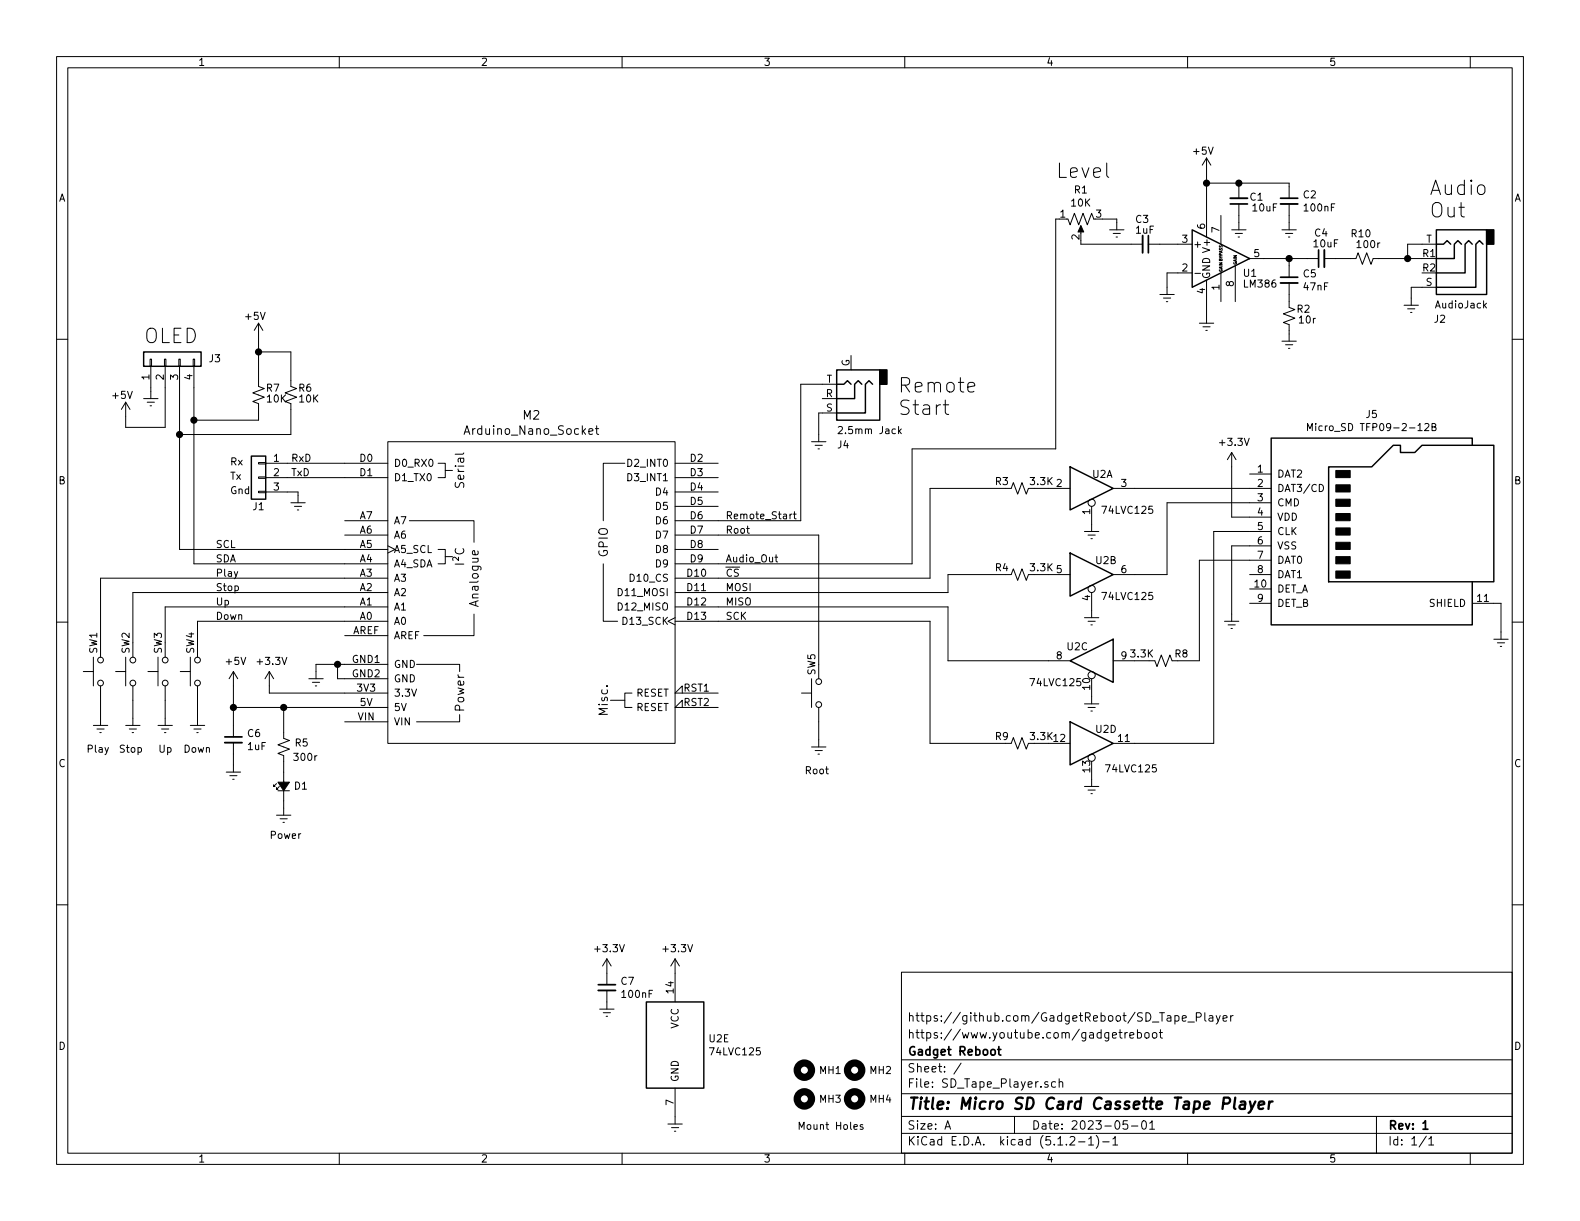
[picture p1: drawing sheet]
EESchema Schematic File Version 4
LIBS:SD_Tape_Player-cache
EELAYER 29 0
EELAYER END
$Descr A 11000 8500
encoding utf-8
Sheet 1 1
Title "Micro SD Card Cassette Tape Player"
Date "2023-05-01"
Rev "1"
Comp "Gadget Reboot"
Comment1 "https://www.youtube.com/gadgetreboot"
Comment2 "https://github.com/GadgetReboot/SD_Tape_Player"
Comment3 ""
Comment4 ""
$EndDescr
$Comp
L arduino:Arduino_Nano_Socket M2
U 1 1
P 3700 4125
F 0 "M2" H 3700 5362 60  0000 C CNN
F 1 "Arduino_Nano_Socket" H 3700 5256 60  0000 C CNN
F 2 "Arduino:Arduino_Nano_Socket" H 5500 7875 60  0001 C CNN
F 3 "https://store.arduino.cc/arduino-nano" H 5500 7875 60  0001 C CNN
	1    3700 4125
	1    0    0    -1  
$EndComp
$Comp
L power:GNDREF #PWR0101
U 1 1
P 2200 4675
F 0 "#PWR0101" H 2200 4425 50  0001 C CNN
F 1 "GNDREF" H 2205 4502 50  0001 C CNN
F 2 "" H 2200 4675 50  0001 C CNN
F 3 "" H 2200 4675 50  0001 C CNN
	1    2200 4675
	1    0    0    -1  
$EndComp
Wire Wire Line
	2200 4675 2200 4625
Wire Wire Line
	2200 4625 2350 4625
Wire Wire Line
	2400 4725 2350 4725
Wire Wire Line
	2350 4725 2350 4625
Connection ~ 2350 4625
Wire Wire Line
	2350 4625 2400 4625
$Comp
L power:GNDREF #PWR0103
U 1 1
P 1625 5325
F 0 "#PWR0103" H 1625 5075 50  0001 C CNN
F 1 "GNDREF" H 1630 5152 50  0001 C CNN
F 2 "" H 1625 5325 50  0001 C CNN
F 3 "" H 1625 5325 50  0001 C CNN
	1    1625 5325
	1    0    0    -1  
$EndComp
Wire Wire Line
	1625 4925 1625 5050
Wire Wire Line
	1625 5250 1625 5325
$Comp
L Connector_Generic:Conn_01x03 J1
U 1 1
P 1800 3325
F 0 "J1" H 1800 3125 50  0000 C CNN
F 1 "UART" H 1880 3276 50  0001 L CNN
F 2 "Connector_PinHeader_2.54mm:PinHeader_1x03_P2.54mm_Vertical" H 1800 3325 50  0001 C CNN
F 3 "~" H 1800 3325 50  0001 C CNN
	1    1800 3325
	-1   0    0    -1  
$EndComp
Text Label 5050 4025 0    50   ~ 0
~CS
Text Label 5050 4125 0    50   ~ 0
MOSI
Text Label 5050 4225 0    50   ~ 0
MISO
Text Label 5050 4325 0    50   ~ 0
SCK
$Comp
L power:+5V #PWR08
U 1 1
P 1625 4775
F 0 "#PWR08" H 1625 4625 50  0001 C CNN
F 1 "+5V" H 1640 4948 50  0000 C CNN
F 2 "" H 1625 4775 50  0001 C CNN
F 3 "" H 1625 4775 50  0001 C CNN
	1    1625 4775
	1    0    0    -1  
$EndComp
Wire Wire Line
	2400 4925 1975 4925
Wire Wire Line
	1625 4925 1625 4775
$Comp
L power:GNDREF #PWR09
U 1 1
P 5700 3025
F 0 "#PWR09" H 5700 2775 50  0001 C CNN
F 1 "GNDREF" H 5705 2852 50  0001 C CNN
F 2 "" H 5700 3025 50  0001 C CNN
F 3 "" H 5700 3025 50  0001 C CNN
	1    5700 3025
	1    0    0    -1  
$EndComp
$Comp
L Connector:AudioJack4 J2
U 1 1
P 10100 1900
F 0 "J2" H 10175 2225 50  0000 C CNN
F 1 "AudioJack" H 10025 2125 50  0000 C CNN
F 2 "footprints:Jack_3.5mm_PJ320A_Horizontal" H 10100 1900 50  0001 C CNN
F 3 "~" H 10100 1900 50  0001 C CNN
	1    10100 1900
	-1   0    0    1   
$EndComp
Wire Wire Line
	9900 1800 9800 1800
Wire Wire Line
	9800 1800 9800 1700
Wire Wire Line
	9800 1700 9900 1700
$Comp
L power:GNDREF #PWR06
U 1 1
P 9825 2075
F 0 "#PWR06" H 9825 1825 50  0001 C CNN
F 1 "GNDREF" H 9830 1902 50  0001 C CNN
F 2 "" H 9825 2075 50  0001 C CNN
F 3 "" H 9825 2075 50  0001 C CNN
	1    9825 2075
	1    0    0    -1  
$EndComp
Wire Wire Line
	9825 2075 9825 2000
Wire Wire Line
	9825 2000 9900 2000
Connection ~ 1625 4925
$Comp
L power:GNDREF #PWR02
U 1 1
P 2075 3450
F 0 "#PWR02" H 2075 3200 50  0001 C CNN
F 1 "GNDREF" H 2080 3277 50  0001 C CNN
F 2 "" H 2075 3450 50  0001 C CNN
F 3 "" H 2075 3450 50  0001 C CNN
	1    2075 3450
	1    0    0    -1  
$EndComp
Wire Wire Line
	2000 3425 2075 3425
Wire Wire Line
	2075 3425 2075 3450
Wire Wire Line
	2000 3325 2400 3325
Wire Wire Line
	2000 3225 2400 3225
Text Notes 1600 3250 0    50   ~ 0
Rx
Text Notes 1600 3350 0    50   ~ 0
Tx
Text Notes 1600 3450 0    50   ~ 0
Gnd
Text Label 2025 3225 0    50   ~ 0
RxD
Text Label 2025 3325 0    50   ~ 0
TxD
Text Label 1500 3825 0    50   ~ 0
SCL
Text Label 1500 3925 0    50   ~ 0
SDA
$Comp
L Device:LED_Small_ALT D1
U 1 1
P 1975 5475
F 0 "D1" V 1975 5407 50  0000 R CNN
F 1 "LED_Small_ALT" V 1930 5407 50  0001 R CNN
F 2 "LED_THT:LED_D5.0mm" V 1975 5475 50  0001 C CNN
F 3 "~" V 1975 5475 50  0001 C CNN
	1    1975 5475
	0    -1   -1   0   
$EndComp
$Comp
L power:GNDREF #PWR0102
U 1 1
P 1975 5625
F 0 "#PWR0102" H 1975 5375 50  0001 C CNN
F 1 "GNDREF" H 1980 5452 50  0001 C CNN
F 2 "" H 1975 5625 50  0001 C CNN
F 3 "" H 1975 5625 50  0001 C CNN
	1    1975 5625
	1    0    0    -1  
$EndComp
$Comp
L Device:R_Small_US R5
U 1 1
P 1975 5200
F 0 "R5" H 1850 5175 50  0000 C CNN
F 1 "300r" H 1825 5275 50  0000 C CNN
F 2 "Resistor_SMD:R_0805_2012Metric_Pad1.15x1.40mm_HandSolder" H 1975 5200 50  0001 C CNN
F 3 "~" H 1975 5200 50  0001 C CNN
	1    1975 5200
	-1   0    0    1   
$EndComp
Wire Wire Line
	1975 5625 1975 5575
Text Notes 1875 5850 0    50   ~ 0
Power
$Comp
L Mechanical:MountingHole MH1
U 1 1
P 5600 7450
F 0 "MH1" H 5700 7450 50  0000 L CNN
F 1 "MountingHole" H 5700 7405 50  0001 L CNN
F 2 "MountingHole:MountingHole_3.2mm_M3" H 5600 7450 50  0001 C CNN
F 3 "~" H 5600 7450 50  0001 C CNN
	1    5600 7450
	1    0    0    -1  
$EndComp
$Comp
L Mechanical:MountingHole MH3
U 1 1
P 5600 7650
F 0 "MH3" H 5700 7650 50  0000 L CNN
F 1 "MountingHole" H 5700 7605 50  0001 L CNN
F 2 "MountingHole:MountingHole_3.2mm_M3" H 5600 7650 50  0001 C CNN
F 3 "~" H 5600 7650 50  0001 C CNN
	1    5600 7650
	1    0    0    -1  
$EndComp
$Comp
L Mechanical:MountingHole MH2
U 1 1
P 5950 7450
F 0 "MH2" H 6050 7450 50  0000 L CNN
F 1 "MountingHole" H 6050 7405 50  0001 L CNN
F 2 "MountingHole:MountingHole_3.2mm_M3" H 5950 7450 50  0001 C CNN
F 3 "~" H 5950 7450 50  0001 C CNN
	1    5950 7450
	1    0    0    -1  
$EndComp
$Comp
L Mechanical:MountingHole MH4
U 1 1
P 5950 7650
F 0 "MH4" H 6050 7650 50  0000 L CNN
F 1 "MountingHole" H 6050 7605 50  0001 L CNN
F 2 "MountingHole:MountingHole_3.2mm_M3" H 5950 7650 50  0001 C CNN
F 3 "~" H 5950 7650 50  0001 C CNN
	1    5950 7650
	1    0    0    -1  
$EndComp
Text Notes 5550 7875 0    50   ~ 0
Mount Holes
$Comp
L Device:R_Small_US R6
U 1 1
P 2025 2750
F 0 "R6" H 2125 2800 50  0000 C CNN
F 1 "10K" H 2150 2725 50  0000 C CNN
F 2 "Resistor_SMD:R_0805_2012Metric_Pad1.15x1.40mm_HandSolder" H 2025 2750 50  0001 C CNN
F 3 "~" H 2025 2750 50  0001 C CNN
	1    2025 2750
	1    0    0    -1  
$EndComp
$Comp
L Device:R_Small_US R7
U 1 1
P 1800 2750
F 0 "R7" H 1900 2800 50  0000 C CNN
F 1 "10K" H 1925 2725 50  0000 C CNN
F 2 "Resistor_SMD:R_0805_2012Metric_Pad1.15x1.40mm_HandSolder" H 1800 2750 50  0001 C CNN
F 3 "~" H 1800 2750 50  0001 C CNN
	1    1800 2750
	1    0    0    -1  
$EndComp
Wire Wire Line
	2025 2450 2025 2650
Wire Wire Line
	2025 2450 1800 2450
Wire Wire Line
	1800 2450 1800 2650
$Comp
L Connector:AudioJack3_Ground J4
U 1 1
P 5925 2775
F 0 "J4" H 6025 3100 50  0000 R CNN
F 1 "2.5mm Jack" H 6025 3000 50  0000 R CNN
F 2 "footprints:Jack_2.5mm_PJ210B" H 5925 2775 50  0001 C CNN
F 3 "~" H 5925 2775 50  0001 C CNN
	1    5925 2775
	-1   0    0    1   
$EndComp
Wire Wire Line
	5725 2875 5700 2875
Wire Wire Line
	5700 2875 5700 3025
$Comp
L Connector:Micro_SD_Card_Det J5
U 1 1
P 9600 3700
F 0 "J5" H 9550 4517 50  0000 C CNN
F 1 "Micro_SD TFP09-2-12B" H 9550 4426 50  0000 C CNN
F 2 "footprints:TFP09212B" H 11650 4400 50  0001 C CNN
F 3 "https://www.hirose.com/product/en/download_file/key_name/DM3/category/Catalog/doc_file_id/49662/?file_category_id=4&item_id=195&is_series=1" H 9600 3800 50  0001 C CNN
	1    9600 3700
	1    0    0    -1  
$EndComp
$Comp
L 74xx:74LVC125 U2
U 1 1
P 7600 3400
F 0 "U2" H 7675 3500 50  0000 C CNN
F 1 "74LVC125" H 7850 3250 50  0000 C CNN
F 2 "Package_SO:SOIC-14_3.9x8.7mm_P1.27mm" H 7600 3400 50  0001 C CNN
F 3 "http://www.ti.com/lit/gpn/sn74LVC125" H 7600 3400 50  0001 C CNN
	1    7600 3400
	1    0    0    -1  
$EndComp
$Comp
L 74xx:74LVC125 U2
U 2 1
P 7600 4000
F 0 "U2" H 7700 4100 50  0000 C CNN
F 1 "74LVC125" H 7850 3850 50  0000 C CNN
F 2 "Package_SO:SOIC-14_3.9x8.7mm_P1.27mm" H 7600 4000 50  0001 C CNN
F 3 "http://www.ti.com/lit/gpn/sn74LVC125" H 7600 4000 50  0001 C CNN
	2    7600 4000
	1    0    0    -1  
$EndComp
$Comp
L 74xx:74LVC125 U2
U 3 1
P 7600 4600
F 0 "U2" H 7700 4700 50  0000 C CNN
F 1 "74LVC125" H 7850 4450 50  0000 C CNN
F 2 "Package_SO:SOIC-14_3.9x8.7mm_P1.27mm" H 7600 4600 50  0001 C CNN
F 3 "http://www.ti.com/lit/gpn/sn74LVC125" H 7600 4600 50  0001 C CNN
	3    7600 4600
	-1   0    0    -1  
$EndComp
$Comp
L 74xx:74LVC125 U2
U 4 1
P 7600 5175
F 0 "U2" H 7700 5275 50  0000 C CNN
F 1 "74LVC125" H 7875 5000 50  0000 C CNN
F 2 "Package_SO:SOIC-14_3.9x8.7mm_P1.27mm" H 7600 5175 50  0001 C CNN
F 3 "http://www.ti.com/lit/gpn/sn74LVC125" H 7600 5175 50  0001 C CNN
	4    7600 5175
	1    0    0    -1  
$EndComp
$Comp
L 74xx:74LVC125 U2
U 5 1
P 4700 7275
F 0 "U2" H 4930 7321 50  0000 L CNN
F 1 "74LVC125" H 4930 7230 50  0000 L CNN
F 2 "Package_SO:SOIC-14_3.9x8.7mm_P1.27mm" H 4700 7275 50  0001 C CNN
F 3 "http://www.ti.com/lit/gpn/sn74LVC125" H 4700 7275 50  0001 C CNN
	5    4700 7275
	1    0    0    -1  
$EndComp
$Comp
L Amplifier_Audio:LM386 U1
U 1 1
P 8500 1800
F 0 "U1" H 8650 1700 50  0000 L CNN
F 1 "LM386" H 8650 1625 50  0000 L CNN
F 2 "Package_SO:SOIC-8_3.9x4.9mm_P1.27mm" H 8600 1900 50  0001 C CNN
F 3 "http://www.ti.com/lit/ds/symlink/lm386.pdf" H 8700 2000 50  0001 C CNN
	1    8500 1800
	1    0    0    -1  
$EndComp
$Comp
L power:GNDREF #PWR016
U 1 1
P 7600 3650
F 0 "#PWR016" H 7600 3400 50  0001 C CNN
F 1 "GNDREF" H 7605 3477 50  0001 C CNN
F 2 "" H 7600 3650 50  0001 C CNN
F 3 "" H 7600 3650 50  0001 C CNN
	1    7600 3650
	1    0    0    -1  
$EndComp
$Comp
L power:GNDREF #PWR017
U 1 1
P 7600 4250
F 0 "#PWR017" H 7600 4000 50  0001 C CNN
F 1 "GNDREF" H 7605 4077 50  0001 C CNN
F 2 "" H 7600 4250 50  0001 C CNN
F 3 "" H 7600 4250 50  0001 C CNN
	1    7600 4250
	1    0    0    -1  
$EndComp
$Comp
L power:GNDREF #PWR026
U 1 1
P 7600 5425
F 0 "#PWR026" H 7600 5175 50  0001 C CNN
F 1 "GNDREF" H 7605 5252 50  0001 C CNN
F 2 "" H 7600 5425 50  0001 C CNN
F 3 "" H 7600 5425 50  0001 C CNN
	1    7600 5425
	1    0    0    -1  
$EndComp
$Comp
L power:GNDREF #PWR020
U 1 1
P 7600 4850
F 0 "#PWR020" H 7600 4600 50  0001 C CNN
F 1 "GNDREF" H 7605 4677 50  0001 C CNN
F 2 "" H 7600 4850 50  0001 C CNN
F 3 "" H 7600 4850 50  0001 C CNN
	1    7600 4850
	-1   0    0    -1  
$EndComp
$Comp
L power:+3.3V #PWR019
U 1 1
P 1875 4775
F 0 "#PWR019" H 1875 4625 50  0001 C CNN
F 1 "+3.3V" H 1890 4948 50  0000 C CNN
F 2 "" H 1875 4775 50  0001 C CNN
F 3 "" H 1875 4775 50  0001 C CNN
	1    1875 4775
	1    0    0    -1  
$EndComp
$Comp
L power:+3.3V #PWR028
U 1 1
P 4700 6775
F 0 "#PWR028" H 4700 6625 50  0001 C CNN
F 1 "+3.3V" H 4715 6948 50  0000 C CNN
F 2 "" H 4700 6775 50  0001 C CNN
F 3 "" H 4700 6775 50  0001 C CNN
	1    4700 6775
	1    0    0    -1  
$EndComp
$Comp
L power:GNDREF #PWR030
U 1 1
P 4700 7775
F 0 "#PWR030" H 4700 7525 50  0001 C CNN
F 1 "GNDREF" H 4705 7602 50  0001 C CNN
F 2 "" H 4700 7775 50  0001 C CNN
F 3 "" H 4700 7775 50  0001 C CNN
	1    4700 7775
	1    0    0    -1  
$EndComp
$Comp
L Device:C_Small C7
U 1 1
P 4225 6875
F 0 "C7" H 4317 6921 50  0000 L CNN
F 1 "100nF" H 4317 6830 50  0000 L CNN
F 2 "Capacitor_SMD:C_0805_2012Metric_Pad1.15x1.40mm_HandSolder" H 4225 6875 50  0001 C CNN
F 3 "~" H 4225 6875 50  0001 C CNN
	1    4225 6875
	1    0    0    -1  
$EndComp
$Comp
L power:+3.3V #PWR027
U 1 1
P 4225 6775
F 0 "#PWR027" H 4225 6625 50  0001 C CNN
F 1 "+3.3V" H 4240 6948 50  0000 C CNN
F 2 "" H 4225 6775 50  0001 C CNN
F 3 "" H 4225 6775 50  0001 C CNN
	1    4225 6775
	1    0    0    -1  
$EndComp
$Comp
L power:GNDREF #PWR029
U 1 1
P 4225 6975
F 0 "#PWR029" H 4225 6725 50  0001 C CNN
F 1 "GNDREF" H 4230 6802 50  0001 C CNN
F 2 "" H 4225 6975 50  0001 C CNN
F 3 "" H 4225 6975 50  0001 C CNN
	1    4225 6975
	1    0    0    -1  
$EndComp
$Comp
L Device:C_Small C6
U 1 1
P 1625 5150
F 0 "C6" H 1717 5196 50  0000 L CNN
F 1 "1uF" H 1717 5105 50  0000 L CNN
F 2 "Capacitor_SMD:C_0805_2012Metric_Pad1.15x1.40mm_HandSolder" H 1625 5150 50  0001 C CNN
F 3 "~" H 1625 5150 50  0001 C CNN
	1    1625 5150
	1    0    0    -1  
$EndComp
$Comp
L Device:R_Small_US R3
U 1 1
P 7100 3400
F 0 "R3" V 7050 3275 50  0000 C CNN
F 1 "3.3K" V 7050 3550 50  0000 C CNN
F 2 "Resistor_SMD:R_0805_2012Metric_Pad1.15x1.40mm_HandSolder" H 7100 3400 50  0001 C CNN
F 3 "~" H 7100 3400 50  0001 C CNN
	1    7100 3400
	0    1    1    0   
$EndComp
$Comp
L Device:R_Small_US R4
U 1 1
P 7100 4000
F 0 "R4" V 7050 3875 50  0000 C CNN
F 1 "3.3K" V 7050 4150 50  0000 C CNN
F 2 "Resistor_SMD:R_0805_2012Metric_Pad1.15x1.40mm_HandSolder" H 7100 4000 50  0001 C CNN
F 3 "~" H 7100 4000 50  0001 C CNN
	1    7100 4000
	0    1    1    0   
$EndComp
$Comp
L Device:R_Small_US R8
U 1 1
P 8100 4600
F 0 "R8" V 8050 4475 50  0000 C CNN
F 1 "3.3K" V 8050 4750 50  0000 C CNN
F 2 "Resistor_SMD:R_0805_2012Metric_Pad1.15x1.40mm_HandSolder" H 8100 4600 50  0001 C CNN
F 3 "~" H 8100 4600 50  0001 C CNN
	1    8100 4600
	0    -1   1    0   
$EndComp
$Comp
L Device:R_Small_US R9
U 1 1
P 7100 5175
F 0 "R9" V 7050 5050 50  0000 C CNN
F 1 "3.3K" V 7050 5325 50  0000 C CNN
F 2 "Resistor_SMD:R_0805_2012Metric_Pad1.15x1.40mm_HandSolder" H 7100 5175 50  0001 C CNN
F 3 "~" H 7100 5175 50  0001 C CNN
	1    7100 5175
	0    1    1    0   
$EndComp
Wire Wire Line
	7200 3400 7300 3400
Wire Wire Line
	7200 4000 7300 4000
Wire Wire Line
	8000 4600 7900 4600
Wire Wire Line
	7200 5175 7300 5175
Wire Wire Line
	8700 3400 7900 3400
Wire Wire Line
	6475 4025 6475 3400
Wire Wire Line
	6475 3400 7000 3400
Wire Wire Line
	5000 4025 6475 4025
Wire Wire Line
	6600 4125 6600 4000
Wire Wire Line
	6600 4000 7000 4000
Wire Wire Line
	6600 4225 6600 4600
Wire Wire Line
	6475 4325 6475 5175
Wire Wire Line
	6475 5175 7000 5175
Wire Wire Line
	5000 4325 6475 4325
Wire Wire Line
	7900 4000 8125 4000
Wire Wire Line
	8125 4000 8125 3500
Wire Wire Line
	8125 3500 8700 3500
Wire Wire Line
	7300 4600 6600 4600
Wire Wire Line
	8700 3900 8350 3900
Wire Wire Line
	8350 3900 8350 4600
Wire Wire Line
	8350 4600 8200 4600
Wire Wire Line
	8700 3700 8450 3700
Wire Wire Line
	8450 3700 8450 5175
Wire Wire Line
	8450 5175 7900 5175
$Comp
L power:+3.3V #PWR015
U 1 1
P 8575 3250
F 0 "#PWR015" H 8575 3100 50  0001 C CNN
F 1 "+3.3V" H 8590 3423 50  0000 C CNN
F 2 "" H 8575 3250 50  0001 C CNN
F 3 "" H 8575 3250 50  0001 C CNN
	1    8575 3250
	1    0    0    -1  
$EndComp
$Comp
L power:GNDREF #PWR018
U 1 1
P 8575 4275
F 0 "#PWR018" H 8575 4025 50  0001 C CNN
F 1 "GNDREF" H 8580 4102 50  0001 C CNN
F 2 "" H 8575 4275 50  0001 C CNN
F 3 "" H 8575 4275 50  0001 C CNN
	1    8575 4275
	1    0    0    -1  
$EndComp
Wire Wire Line
	8700 3800 8575 3800
Wire Wire Line
	8575 3800 8575 4275
Wire Wire Line
	8575 3250 8575 3600
Wire Wire Line
	8575 3600 8700 3600
$Comp
L Connector_Generic:Conn_01x04 J3
U 1 1
P 1150 2500
F 0 "J3" V 1150 2200 50  0000 R CNN
F 1 "Conn_01x04" V 1023 2212 50  0001 R CNN
F 2 "Connector_PinHeader_2.54mm:PinHeader_1x04_P2.54mm_Vertical" H 1150 2500 50  0001 C CNN
F 3 "~" H 1150 2500 50  0001 C CNN
	1    1150 2500
	0    -1   -1   0   
$EndComp
Text Notes 1000 2400 0    100  ~ 0
OLED
$Comp
L power:GNDREF #PWR013
U 1 1
P 1050 2725
F 0 "#PWR013" H 1050 2475 50  0001 C CNN
F 1 "GNDREF" H 1055 2552 50  0001 C CNN
F 2 "" H 1050 2725 50  0001 C CNN
F 3 "" H 1050 2725 50  0001 C CNN
	1    1050 2725
	1    0    0    -1  
$EndComp
$Comp
L power:+5V #PWR014
U 1 1
P 875 2900
F 0 "#PWR014" H 875 2750 50  0001 C CNN
F 1 "+5V" H 850 3050 50  0000 C CNN
F 2 "" H 875 2900 50  0001 C CNN
F 3 "" H 875 2900 50  0001 C CNN
	1    875  2900
	1    0    0    -1  
$EndComp
Wire Wire Line
	1050 2700 1050 2725
Wire Wire Line
	1150 2700 1150 2975
Wire Wire Line
	1150 2975 875  2975
Wire Wire Line
	875  2975 875  2900
$Comp
L power:+5V #PWR010
U 1 1
P 1800 2350
F 0 "#PWR010" H 1800 2200 50  0001 C CNN
F 1 "+5V" H 1775 2500 50  0000 C CNN
F 2 "" H 1800 2350 50  0001 C CNN
F 3 "" H 1800 2350 50  0001 C CNN
	1    1800 2350
	1    0    0    -1  
$EndComp
Wire Wire Line
	1800 2350 1800 2450
Connection ~ 1800 2450
Wire Wire Line
	1350 2700 1350 2925
Wire Wire Line
	1350 2925 1800 2925
Wire Wire Line
	1800 2925 1800 2850
Wire Wire Line
	2025 2850 2025 3025
Wire Wire Line
	2025 3025 1250 3025
Wire Wire Line
	1250 3025 1250 2700
Wire Wire Line
	1250 3825 1250 3025
Wire Wire Line
	1250 3825 2400 3825
Connection ~ 1250 3025
Wire Wire Line
	1350 3925 1350 2925
Wire Wire Line
	1350 3925 2400 3925
Connection ~ 1350 2925
Wire Wire Line
	5000 3625 5575 3625
Text Notes 6250 2900 0    100  ~ 0
Remote \nStart
Text Label 5050 3625 0    50   ~ 0
Remote_Start
$Comp
L power:GNDREF #PWR07
U 1 1
P 8125 2000
F 0 "#PWR07" H 8125 1750 50  0001 C CNN
F 1 "GNDREF" H 8130 1827 50  0001 C CNN
F 2 "" H 8125 2000 50  0001 C CNN
F 3 "" H 8125 2000 50  0001 C CNN
	1    8125 2000
	1    0    0    -1  
$EndComp
Wire Wire Line
	8200 1900 8125 1900
Wire Wire Line
	8125 1900 8125 2000
$Comp
L Device:C_Small C3
U 1 1
P 7975 1700
F 0 "C3" V 7800 1625 50  0000 L CNN
F 1 "1uF" V 7875 1625 50  0000 L CNN
F 2 "Capacitor_SMD:C_0805_2012Metric_Pad1.15x1.40mm_HandSolder" H 7975 1700 50  0001 C CNN
F 3 "~" H 7975 1700 50  0001 C CNN
	1    7975 1700
	0    1    1    0   
$EndComp
Wire Wire Line
	8075 1700 8200 1700
Wire Wire Line
	5000 3925 6350 3925
$Comp
L power:GNDREF #PWR011
U 1 1
P 8400 2200
F 0 "#PWR011" H 8400 1950 50  0001 C CNN
F 1 "GNDREF" H 8405 2027 50  0001 C CNN
F 2 "" H 8400 2200 50  0001 C CNN
F 3 "" H 8400 2200 50  0001 C CNN
	1    8400 2200
	1    0    0    -1  
$EndComp
Wire Wire Line
	8400 2100 8400 2200
$Comp
L power:GNDREF #PWR03
U 1 1
P 7775 1550
F 0 "#PWR03" H 7775 1300 50  0001 C CNN
F 1 "GNDREF" H 7780 1377 50  0001 C CNN
F 2 "" H 7775 1550 50  0001 C CNN
F 3 "" H 7775 1550 50  0001 C CNN
	1    7775 1550
	1    0    0    -1  
$EndComp
Wire Wire Line
	7675 1525 7775 1525
Wire Wire Line
	7775 1525 7775 1550
Wire Wire Line
	7875 1700 7525 1700
Wire Wire Line
	7525 1700 7525 1675
Wire Wire Line
	7375 1525 7350 1525
Text Label 5050 3925 0    50   ~ 0
Audio_Out
Wire Wire Line
	5000 4125 6600 4125
Wire Wire Line
	6600 4225 5000 4225
$Comp
L power:+5V #PWR01
U 1 1
P 8400 1200
F 0 "#PWR01" H 8400 1050 50  0001 C CNN
F 1 "+5V" H 8375 1350 50  0000 C CNN
F 2 "" H 8400 1200 50  0001 C CNN
F 3 "" H 8400 1200 50  0001 C CNN
	1    8400 1200
	1    0    0    -1  
$EndComp
Wire Wire Line
	8400 1200 8400 1275
$Comp
L Device:C_Small C1
U 1 1
P 8625 1400
F 0 "C1" H 8450 1375 50  0000 L CNN
F 1 "10uF" H 8350 1450 50  0000 L CNN
F 2 "Capacitor_SMD:C_0805_2012Metric_Pad1.15x1.40mm_HandSolder" H 8625 1400 50  0001 C CNN
F 3 "~" H 8625 1400 50  0001 C CNN
	1    8625 1400
	-1   0    0    1   
$EndComp
$Comp
L power:GNDREF #PWR04
U 1 1
P 8625 1550
F 0 "#PWR04" H 8625 1300 50  0001 C CNN
F 1 "GNDREF" H 8630 1377 50  0001 C CNN
F 2 "" H 8625 1550 50  0001 C CNN
F 3 "" H 8625 1550 50  0001 C CNN
	1    8625 1550
	1    0    0    -1  
$EndComp
Wire Wire Line
	8625 1550 8625 1500
Wire Wire Line
	8625 1300 8625 1275
Wire Wire Line
	8625 1275 8400 1275
Connection ~ 8400 1275
Wire Wire Line
	8400 1275 8400 1500
$Comp
L Device:C_Small C2
U 1 1
P 8975 1400
F 0 "C2" H 9067 1446 50  0000 L CNN
F 1 "100nF" H 9067 1355 50  0000 L CNN
F 2 "Capacitor_SMD:C_0805_2012Metric_Pad1.15x1.40mm_HandSolder" H 8975 1400 50  0001 C CNN
F 3 "~" H 8975 1400 50  0001 C CNN
	1    8975 1400
	1    0    0    -1  
$EndComp
Wire Wire Line
	8975 1300 8975 1275
Wire Wire Line
	8975 1275 8625 1275
Connection ~ 8625 1275
$Comp
L power:GNDREF #PWR05
U 1 1
P 8975 1550
F 0 "#PWR05" H 8975 1300 50  0001 C CNN
F 1 "GNDREF" H 8980 1377 50  0001 C CNN
F 2 "" H 8975 1550 50  0001 C CNN
F 3 "" H 8975 1550 50  0001 C CNN
	1    8975 1550
	1    0    0    -1  
$EndComp
Wire Wire Line
	8975 1550 8975 1500
$Comp
L Device:C_Small C5
U 1 1
P 8975 1950
F 0 "C5" H 9067 1996 50  0000 L CNN
F 1 "47nF" H 9067 1905 50  0000 L CNN
F 2 "Capacitor_SMD:C_0805_2012Metric_Pad1.15x1.40mm_HandSolder" H 8975 1950 50  0001 C CNN
F 3 "~" H 8975 1950 50  0001 C CNN
	1    8975 1950
	1    0    0    -1  
$EndComp
$Comp
L Device:R_Small_US R2
U 1 1
P 8975 2200
F 0 "R2" H 9075 2250 50  0000 C CNN
F 1 "10r" H 9100 2175 50  0000 C CNN
F 2 "Resistor_SMD:R_0805_2012Metric_Pad1.15x1.40mm_HandSolder" H 8975 2200 50  0001 C CNN
F 3 "~" H 8975 2200 50  0001 C CNN
	1    8975 2200
	1    0    0    -1  
$EndComp
$Comp
L power:GNDREF #PWR012
U 1 1
P 8975 2325
F 0 "#PWR012" H 8975 2075 50  0001 C CNN
F 1 "GNDREF" H 8980 2152 50  0001 C CNN
F 2 "" H 8975 2325 50  0001 C CNN
F 3 "" H 8975 2325 50  0001 C CNN
	1    8975 2325
	1    0    0    -1  
$EndComp
Wire Wire Line
	8975 2325 8975 2300
Wire Wire Line
	8975 2100 8975 2050
Wire Wire Line
	8975 1850 8975 1800
Wire Wire Line
	8975 1800 8800 1800
$Comp
L Device:C_Small C4
U 1 1
P 9200 1800
F 0 "C4" V 9375 1750 50  0000 L CNN
F 1 "10uF" V 9300 1675 50  0000 L CNN
F 2 "Capacitor_SMD:C_0805_2012Metric_Pad1.15x1.40mm_HandSolder" H 9200 1800 50  0001 C CNN
F 3 "~" H 9200 1800 50  0001 C CNN
	1    9200 1800
	0    -1   -1   0   
$EndComp
Wire Wire Line
	9300 1800 9400 1800
Connection ~ 9800 1800
Wire Wire Line
	9100 1800 8975 1800
Connection ~ 8975 1800
$Comp
L Switch:SW_Push SW4
U 1 1
P 1375 4675
F 0 "SW4" H 1575 4725 50  0000 C CNN
F 1 "B3F-3100" H 1375 4869 50  0001 C CNN
F 2 "Button_Switch_THT:SW_Tactile_SPST_Angled_PTS645Vx31-2LFS" H 1375 4875 50  0001 C CNN
F 3 "~" H 1375 4875 50  0001 C CNN
	1    1375 4675
	0    -1   -1   0   
$EndComp
Wire Wire Line
	2400 4825 1875 4825
Wire Wire Line
	1875 4825 1875 4775
Wire Wire Line
	1975 5100 1975 4925
Connection ~ 1975 4925
Wire Wire Line
	1975 4925 1625 4925
Wire Wire Line
	1975 5375 1975 5300
$Comp
L Switch:SW_Push SW3
U 1 1
P 1150 4675
F 0 "SW3" H 1350 4725 50  0000 C CNN
F 1 "B3F-3100" H 1150 4869 50  0001 C CNN
F 2 "Button_Switch_THT:SW_Tactile_SPST_Angled_PTS645Vx31-2LFS" H 1150 4875 50  0001 C CNN
F 3 "~" H 1150 4875 50  0001 C CNN
	1    1150 4675
	0    -1   -1   0   
$EndComp
$Comp
L Switch:SW_Push SW2
U 1 1
P 925 4675
F 0 "SW2" H 1125 4725 50  0000 C CNN
F 1 "B3F-3100" H 925 4869 50  0001 C CNN
F 2 "Button_Switch_THT:SW_Tactile_SPST_Angled_PTS645Vx31-2LFS" H 925 4875 50  0001 C CNN
F 3 "~" H 925 4875 50  0001 C CNN
	1    925  4675
	0    -1   -1   0   
$EndComp
$Comp
L Switch:SW_Push SW1
U 1 1
P 700 4675
F 0 "SW1" H 900 4725 50  0000 C CNN
F 1 "B3F-3100" H 700 4869 50  0001 C CNN
F 2 "Button_Switch_THT:SW_Tactile_SPST_Angled_PTS645Vx31-2LFS" H 700 4875 50  0001 C CNN
F 3 "~" H 700 4875 50  0001 C CNN
	1    700  4675
	0    -1   -1   0   
$EndComp
$Comp
L power:GNDREF #PWR024
U 1 1
P 1375 5000
F 0 "#PWR024" H 1375 4750 50  0001 C CNN
F 1 "GNDREF" H 1380 4827 50  0001 C CNN
F 2 "" H 1375 5000 50  0001 C CNN
F 3 "" H 1375 5000 50  0001 C CNN
	1    1375 5000
	1    0    0    -1  
$EndComp
$Comp
L power:GNDREF #PWR023
U 1 1
P 1150 5000
F 0 "#PWR023" H 1150 4750 50  0001 C CNN
F 1 "GNDREF" H 1155 4827 50  0001 C CNN
F 2 "" H 1150 5000 50  0001 C CNN
F 3 "" H 1150 5000 50  0001 C CNN
	1    1150 5000
	1    0    0    -1  
$EndComp
$Comp
L power:GNDREF #PWR022
U 1 1
P 925 5000
F 0 "#PWR022" H 925 4750 50  0001 C CNN
F 1 "GNDREF" H 930 4827 50  0001 C CNN
F 2 "" H 925 5000 50  0001 C CNN
F 3 "" H 925 5000 50  0001 C CNN
	1    925  5000
	1    0    0    -1  
$EndComp
$Comp
L power:GNDREF #PWR021
U 1 1
P 700 5000
F 0 "#PWR021" H 700 4750 50  0001 C CNN
F 1 "GNDREF" H 705 4827 50  0001 C CNN
F 2 "" H 700 5000 50  0001 C CNN
F 3 "" H 700 5000 50  0001 C CNN
	1    700  5000
	1    0    0    -1  
$EndComp
Wire Wire Line
	1375 5000 1375 4875
Wire Wire Line
	1150 4875 1150 5000
Wire Wire Line
	925  5000 925  4875
Wire Wire Line
	700  4875 700  5000
Wire Wire Line
	2400 4325 1375 4325
Wire Wire Line
	1375 4325 1375 4475
Wire Wire Line
	2400 4225 1150 4225
Wire Wire Line
	1150 4225 1150 4475
Wire Wire Line
	2400 4125 925  4125
Wire Wire Line
	925  4125 925  4475
Wire Wire Line
	2400 4025 700  4025
Wire Wire Line
	700  4025 700  4475
Text Label 1500 4325 0    50   ~ 0
Down
Text Label 1500 4225 0    50   ~ 0
Up
Text Label 1500 4125 0    50   ~ 0
Stop
Text Label 1500 4025 0    50   ~ 0
Play
$Comp
L Switch:SW_Push SW5
U 1 1
P 5700 4825
F 0 "SW5" H 5900 4875 50  0000 C CNN
F 1 "B3F-3100" H 5700 5019 50  0001 C CNN
F 2 "Button_Switch_THT:SW_Tactile_SPST_Angled_PTS645Vx31-2LFS" H 5700 5025 50  0001 C CNN
F 3 "~" H 5700 5025 50  0001 C CNN
	1    5700 4825
	0    -1   -1   0   
$EndComp
$Comp
L power:GNDREF #PWR025
U 1 1
P 5700 5150
F 0 "#PWR025" H 5700 4900 50  0001 C CNN
F 1 "GNDREF" H 5705 4977 50  0001 C CNN
F 2 "" H 5700 5150 50  0001 C CNN
F 3 "" H 5700 5150 50  0001 C CNN
	1    5700 5150
	1    0    0    -1  
$EndComp
Wire Wire Line
	5700 5150 5700 5025
Wire Wire Line
	5000 3725 5700 3725
Text Label 5050 3725 0    50   ~ 0
Root
Text Notes 5600 5400 0    50   ~ 0
Root
Text Notes 600  5250 0    50   ~ 0
Play
Text Notes 825  5250 0    50   ~ 0
Stop\n
Text Notes 1100 5250 0    50   ~ 0
Up
Text Notes 1275 5250 0    50   ~ 0
Down
Text Notes 9950 1525 0    100  ~ 0
Audio\nOut
Text Notes 7350 1250 0    100  ~ 0
Level
$Comp
L power:GNDREF #PWR031
U 1 1
P 10450 4400
F 0 "#PWR031" H 10450 4150 50  0001 C CNN
F 1 "GNDREF" H 10455 4227 50  0001 C CNN
F 2 "" H 10450 4400 50  0001 C CNN
F 3 "" H 10450 4400 50  0001 C CNN
	1    10450 4400
	1    0    0    -1  
$EndComp
Wire Wire Line
	10450 4400 10450 4200
Wire Wire Line
	10450 4200 10400 4200
Wire Wire Line
	5725 2675 5575 2675
Wire Wire Line
	5575 2675 5575 3625
Wire Wire Line
	6350 3925 6350 3125
Wire Wire Line
	6350 3125 7350 3125
Wire Wire Line
	7350 1525 7350 3125
$Comp
L Device:R_Small_US R10
U 1 1
P 9500 1800
F 0 "R10" V 9325 1775 50  0000 C CNN
F 1 "100r" V 9400 1825 50  0000 C CNN
F 2 "Resistor_SMD:R_0805_2012Metric_Pad1.15x1.40mm_HandSolder" H 9500 1800 50  0001 C CNN
F 3 "~" H 9500 1800 50  0001 C CNN
	1    9500 1800
	0    1    1    0   
$EndComp
Wire Wire Line
	9600 1800 9800 1800
Wire Wire Line
	5700 3725 5700 4625
$Comp
L Device:R_POT_US R1
U 1 1
P 7525 1525
F 0 "R1" V 7320 1525 50  0000 C CNN
F 1 "10K" V 7411 1525 50  0000 C CNN
F 2 "Potentiometer_THT:Potentiometer_Vishay_T73YP_Vertical" H 7525 1525 50  0001 C CNN
F 3 "~" H 7525 1525 50  0001 C CNN
	1    7525 1525
	0    -1   1    0   
$EndComp
$EndSCHEMATC
